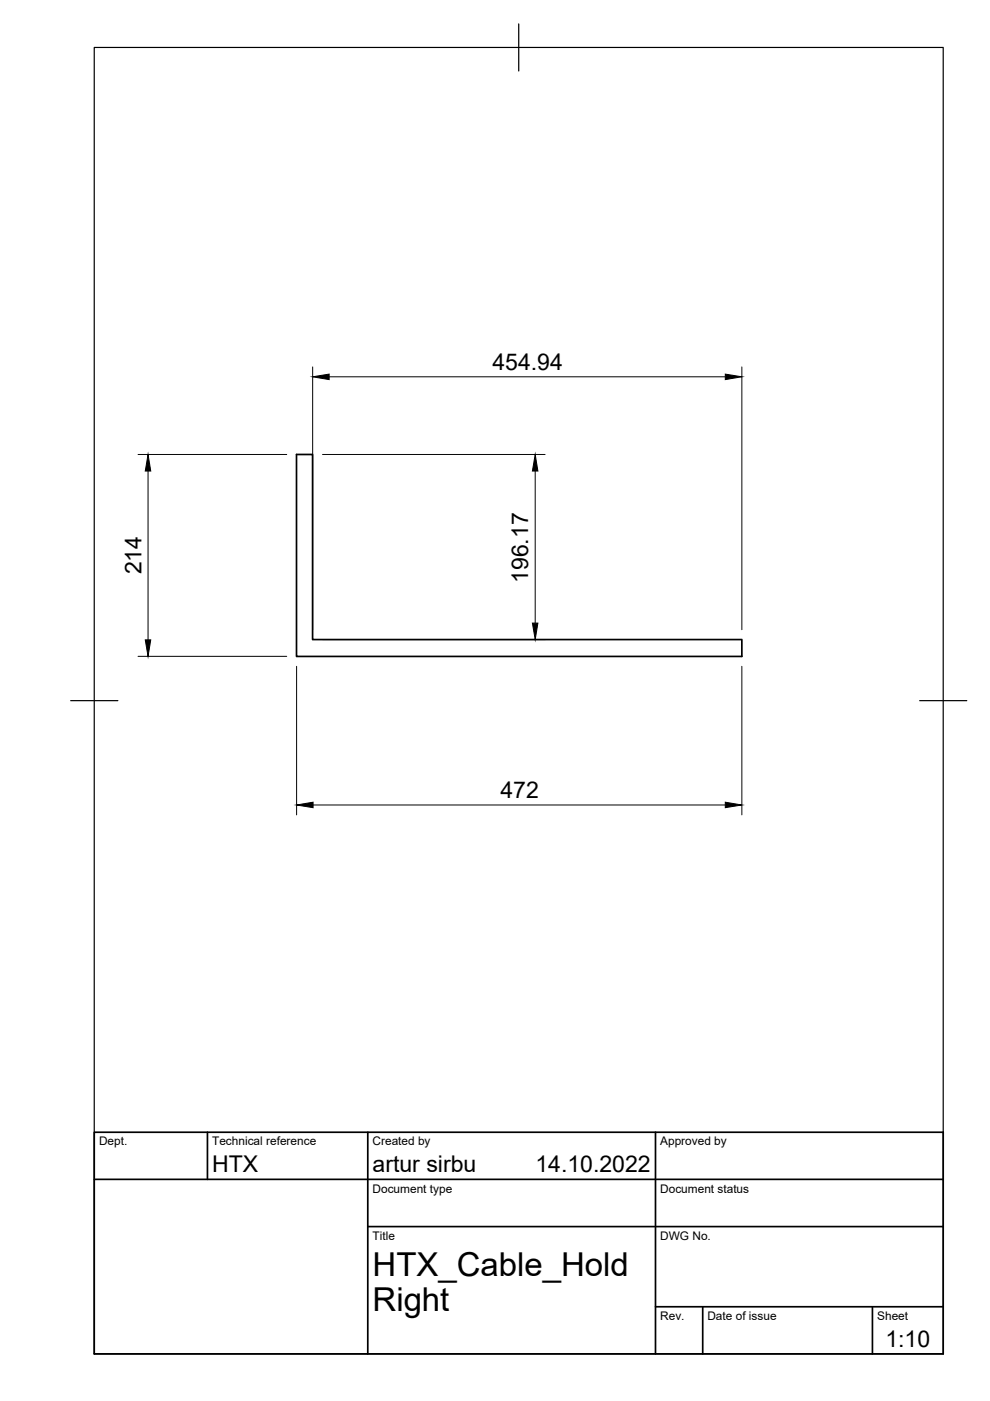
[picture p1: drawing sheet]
<svg xmlns="http://www.w3.org/2000/svg" width="210mm" height="297mm" viewBox="0 0 210 297" stroke-linecap="round" stroke-linejoin="round" font-family="sans-serif">
<!-- layer: Visible -->
<path d="M62.9 96.4h3.4v39.2h91v3.6h-94.4z" fill="none" stroke="#000" stroke-width=".36"/>
<!-- layer: Border -->
<path d="M20 10.1h180v276.9h-180zM110 5.1v10M15 148.6h10M195 148.6h10" fill="none" stroke="#000" stroke-width=".25"/>
<!-- layer: TitleBlock -->
<path d="M20 240.1h180v46.9h-180zM20 250h180M44 240.1v9.9M78 240.1v46.9M139 240.1v46.9M78 260.1h122M139 277.1h61M149 277.1v9.9M185 277.1v9.9" fill="none" stroke="#000" stroke-width=".36"/>
<!-- layer: Dimensions -->
<path d="M66.3 77.8v55.7M69.8 79.9h84M157.3 77.8v55.7M29.3 96.4h31.5M31.4 99.9v35.8M68.4 96.4h47.2M113.5 99.9v32.2M29.3 139.2h31.5M68.4 135.6h47.2M62.9 141.3v31.5M157.3 141.3v31.5M66.4 170.7h87.4" fill="none" stroke="#000" stroke-width=".21"/>
<path d="M66.3 79.9l3.5-.6v1.2zM153.8 79.3l3.5 .6-3.5 .6zM31.4 96.4l.6 3.5h-1.2zM113.5 96.4l.5 3.5h-1.1zM30.8 135.7h1.2l-.6 3.5zM112.9 132.1h1.1l-.5 3.5zM62.9 170.7l3.5-.6v1.1zM153.8 170.1l3.5 .6-3.5 .5z" fill="#000" stroke="#000" stroke-width=".21"/>
<g font-size="7">
<text x="79" y="270.6">HTX_Cable_Hold</text>
<text x="79" y="278.1">Right</text>
</g>
<g font-size="4.9">
<text x="104.4" y="78.4">454.94</text>
<text x="30" y="121.8" transform="rotate(-90 30 121.8)">214</text>
<text x="112" y="123.6" transform="rotate(-90 112 123.6)">196.17</text>
<text x="106.1" y="169.3">472</text>
<text x="45" y="248.5">HTX</text>
<text x="79" y="248.5">artur sirbu</text>
<text x="113.5" y="248.5">14.10.2022</text>
<text x="187.7" y="285.7">1:10</text>
</g>
<g font-size="2.5">
<text x="21" y="242.9">Dept.</text>
<text x="45" y="242.9">Technical reference</text>
<text x="79" y="242.9">Created by</text>
<text x="140" y="242.9">Approved by</text>
<text x="79" y="252.8">Document type</text>
<text x="140" y="252.8">Document status</text>
<text x="79" y="262.9">Title</text>
<text x="140" y="262.9">DWG No.</text>
<text x="140" y="279.9">Rev.</text>
<text x="150" y="279.9">Date of issue</text>
<text x="186" y="279.9">Sheet</text>
</g>
</svg>
